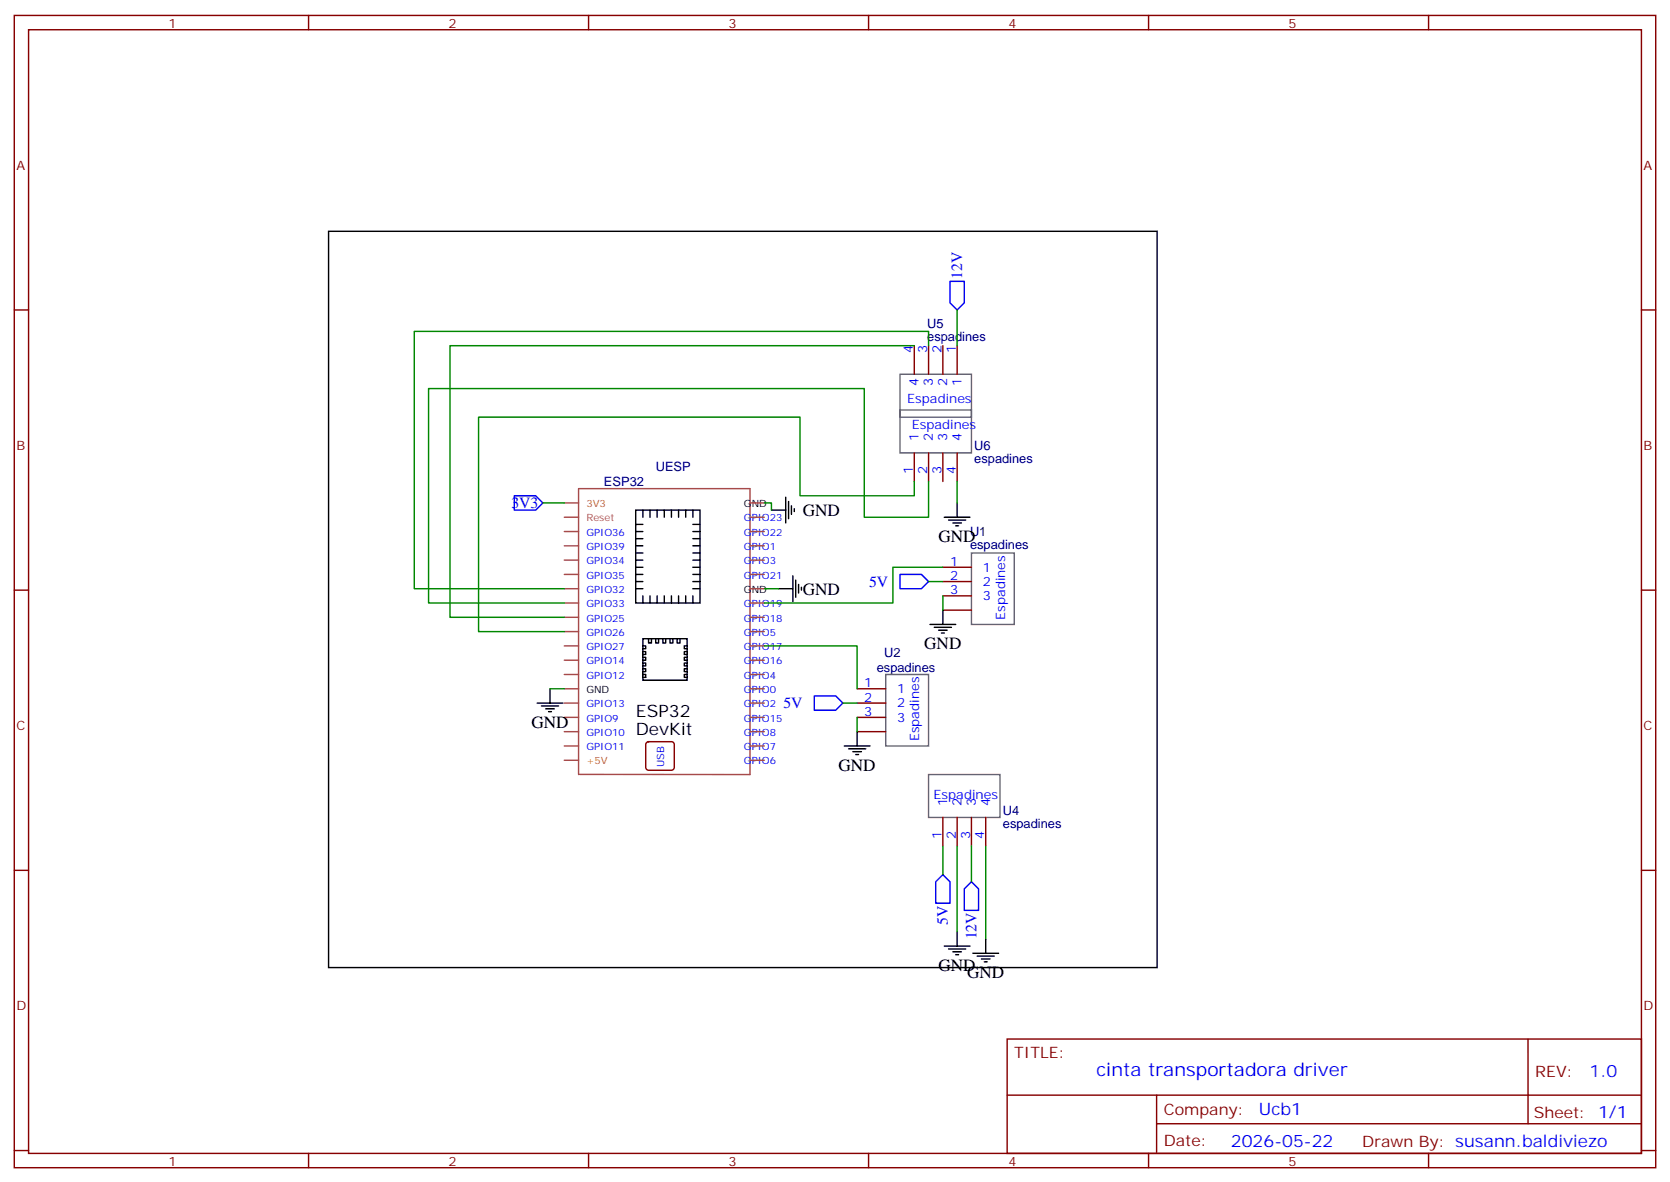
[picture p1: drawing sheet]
<svg xmlns="http://www.w3.org/2000/svg" width="412mm" height="292mm" viewBox="0 0 412 292" stroke-linecap="round" stroke-linejoin="round" font-family="sans-serif">
<g fill="none" stroke="#870000" stroke-width=".35">
<path d="M3.5 3.8h405.4v284.3h-405.4zM7.1 7.3h398.2v277.3h-398.2zM76.2 3.8v3.5M145.3 3.8v3.5M214.5 3.8v3.5M283.6 3.8v3.5M352.8 3.8v3.5M3.5 76.5h3.6M405.3 76.5h3.6M225.8 85.3v7.1M229.3 85.3v7.1M232.8 85.3v7.1"/>
<path d="M236.4 85.3v7.1M225.8 111.8v7M229.3 111.8v7M232.8 111.8v7M236.4 111.8v7M232.8 140h7.1M3.5 145.6h3.6M232.8 143.5h7.1M232.8 147h7.1M232.8 150.6h7.1M405.3 145.6h3.6M211.7 170h7"/>
<path d="M211.7 173.5h7M211.7 177h7M159.7 183.2l.5-.2h5.6a.71 .71 0 0 1 .7 .7v5.7a.76 .76 0 0 1-.7 .7h-5.6a.76 .76 0 0 1-.7-.7v-5.7zM211.7 180.6h7M3.5 214.8h3.6M232.8 201.7v7.1M236.4 201.7v7.1M239.9 201.7v7.1M243.4 201.7v7.1M405.3 214.8h3.6M248.7 256.4h156.6v28.2h-156.6zM377.3 256.4v20.9"/>
<path d="M248.7 270.2h156.5M285.6 277.3h119.6M285.6 270.2v14.2M3.5 283.9h3.6M76.2 284.6v3.5M145.3 284.6v3.5M214.5 284.6v3.5M283.6 284.6v3.5M352.8 284.6v3.5M405.3 283.9h3.6"/>
</g>
<g fill="none" stroke="#a64a4a" stroke-width=".35">
<path d="M139.3 138.2h3.6M139.3 134.7h3.6M139.3 131.2h3.6M139.3 127.6h3.6M139.3 124.1h3.6M185.2 138.2h3.5M185.2 134.7h3.5M185.2 131.2h3.5M185.2 127.6h3.5M185.2 124.1h3.5M139.3 145.3h3.6M139.3 159.4h3.6"/>
<path d="M139.3 155.9h3.6M139.3 152.3h3.6M139.3 148.8h3.6M139.3 141.7h3.6M185.2 145.3h3.5M185.2 159.4h3.5M185.2 155.9h3.5M185.2 152.3h3.5M185.2 148.8h3.5M185.2 141.7h3.5M139.3 173.5h3.6M139.3 170h3.6"/>
<path d="M139.3 166.4h3.6M139.3 162.9h3.6M139.3 177h3.6M185.2 173.5h3.5M185.2 170h3.5M185.2 166.4h3.5M185.2 162.9h3.5M185.2 177h3.5M139.3 187.6h3.6M139.3 180.6h3.6M139.3 184.1h3.6M143.1 191.1h42.1v-70.5h-42.3v70.5"/>
<path d="M185.2 187.6h3.5M185.2 180.6h3.5M185.2 184.1h3.5"/>
</g>
<g fill="none" stroke="#000" stroke-width=".35">
<path d="M81.1 57.1h204.7v181.7h-204.7zM157 125.9h15.9v22.9h-15.9zM157 140h1.7M157 138.2h1.7M157 136.5h1.7M157 134.7h1.7M157 132.9h1.7M157 131.2h1.7M157 129.4h1.7M158.7 125.9v1.7M160.5 125.9v1.7M162.3 125.9v1.7"/>
<path d="M164 125.9v1.7M165.8 125.9v1.7M167.6 125.9v1.7M169.3 125.9v1.7M171.1 125.9v1.7M171.1 140h1.8M171.1 138.2h1.8M171.1 136.5h1.8M171.1 134.7h1.8M171.1 132.9h1.8M171.1 131.2h1.8M171.1 129.4h1.8"/>
<path d="M190.5 125.9h3.5M194 122.7v6.3M194.7 123.8v4.2M195.4 124.8v2.1M196.1 125.5v.7M233.2 127.6h6.3M234.2 128.3h4.3M235.3 129h2.1M236 129.8h.7M236.4 124.1v3.5M157 145.3h1.7M157 143.5h1.7"/>
<path d="M157 141.7h1.7M158.7 157.6h11v10.3h-11zM158.7 159.4h.8v.7h-.8M158.7 147v1.8M160.2 157.6v1.1h.7v-1.1M160.5 147v1.8M161.9 157.6v1.1h.7v-1.1M162.3 147v1.8M163.7 157.6v1.1h.7v-1.1M164 147v1.8M165.5 157.6v1.1h.7v-1.1M165.8 147v1.8"/>
<path d="M167.2 157.6v1.1h.7v-1.1M167.6 147v1.8M169.3 147v1.8M169.7 159.4h-.7v.7h.7M171.1 147v1.8M171.1 145.3h1.8M171.1 143.5h1.8M171.1 141.7h1.8M192.3 145.3h3.5M195.8 142.1v6.3M196.5 143.2v4.2M197.2 144.2v2.1"/>
<path d="M197.9 144.9v.7M229.7 154.1h6.3M230.7 154.8h4.2M231.8 155.5h2.1M232.5 156.2h.7M232.8 150.6v3.5M132.6 173.5h6.4M133.7 174.2h4.2M134.8 174.9h2.1M135.5 175.6h.7M135.8 170v3.5M158.7 160.8h.8v.7h-.8"/>
<path d="M158.7 162.2h.8v.7h-.8M158.7 163.6h.8v.7h-.8M158.7 165h.8v.7h-.8M158.7 166.4h.8v.7h-.8M169.7 160.8h-.7v.7h.7M169.7 162.2h-.7v.7h.7M169.7 163.6h-.7v.7h.7M169.7 165h-.7v.7h.7M169.7 166.4h-.7v.7h.7M208.5 184.1h6.3M209.5 184.8h4.3M210.6 185.5h2.1"/>
<path d="M211.3 186.2h.7M211.7 180.6v3.5M233.2 233.5h6.3M234.2 234.2h4.3M235.3 234.9h2.1M236 235.6h.7M236.4 229.9v3.6M240.2 235.2h6.4M241.3 235.9h4.2M242.4 236.6h2.1M243.1 237.3h.7M243.4 231.7v3.5"/>
</g>
<g fill="none" stroke="#008700" stroke-width=".35">
<path d="M236.4 76.5v8.8M225.8 85.3h-114.7v67h28.2M229.3 85.3v-3.5h-127v63.5h37M225.8 118.8v3.5h-28.2v-19.4h-79.4v53h21.1M229.3 118.8v8.8h-15.9v-31.7h-107.6v52.9h33.5M236.4 118.8v5.3M134.1 124.1h5.2M188.7 124.1h1.8v1.8M232.8 140h-12.3v8.8h-31.8M188.7 159.4h23v10.6M188.7 145.3h3.6M229.3 143.5h3.5"/>
<path d="M232.8 147v3.6M135.8 170h3.5M208.1 173.5h3.6M211.7 177v3.6M232.8 208.8v7M236.4 208.8v21.1M239.9 208.8v8.8M243.4 208.8v22.9"/>
</g>
<path d="M234.6 69.4h3.5v5.3l-1.7 1.8-1.8-1.8zM127 122.3h5.3l1.8 1.8-1.8 1.8h-5.3zM222.2 141.7h5.3l1.8 1.8-1.8 1.8h-5.3zM201.1 171.7h5.3l1.7 1.8-1.7 1.8h-5.3zM232.8 215.8l1.8 1.8v5.3h-3.5v-5.3zM238.1 219.4l1.8-1.8 1.8 1.8v5.2h-3.6z" fill="none" stroke="#00f" stroke-width=".35"/>
<path d="M222.2 92.4h17.7v10.5h-17.7zM222.2 101.2h17.7v10.6h-17.7zM239.9 136.5h10.6v17.6h-10.6zM218.7 166.4h10.6v17.7h-10.6zM229.3 191.1h17.6v10.6h-17.6z" fill="none" stroke="#666" stroke-width=".35"/>
<text font-size="4.6" fill="#00f" x="270.8" y="265.4">cinta transportadora driver</text>
<g font-size="4.2">
<text x="198.3" y="127.3">GND</text>
<text x="231.8" y="133.7">GND</text>
<text x="198.3" y="146.7">GND</text>
<text x="228.2" y="160.2">GND</text>
<text x="131.2" y="179.6">GND</text>
<text x="157" y="177">ESP32</text>
<text x="157" y="181.3">DevKit</text>
<text x="207.1" y="190.1">GND</text>
<text x="231.8" y="239.6">GND</text>
<text x="238.8" y="241.3">GND</text>
</g>
<g font-size="4.2" fill="#00f">
<text x="392.5" y="265.7">1.0</text>
<text x="310.9" y="275.2">Ucb1</text>
<text x="304" y="283">2026-05-22</text>
</g>
<g font-size="3.9" fill="#00f">
<text x="237.6" y="68.8" transform="rotate(-90 237.6 68.8)">12V</text>
<text x="126.3" y="125.4">3V3</text>
<text x="214.6" y="144.8">5V</text>
<text x="193.5" y="174.7">5V</text>
<text x="234.1" y="228.2" transform="rotate(-90 234.1 228.2)">5V</text>
<text x="241.1" y="231.8" transform="rotate(-90 241.1 231.8)">12V</text>
</g>
<g font-size="3.9" fill="#800">
<text x="250.5" y="261">TITLE:</text>
<text x="379.1" y="265.7">REV:</text>
<text x="287.4" y="275.2">Company:</text>
<text x="378.7" y="275.8">Sheet: 1/1</text>
<text x="287.4" y="282.9">Date:</text>
<text x="336.4" y="282.9">Drawn By: susann.baldiviezo</text>
</g>
<g font-size="3.2" fill="#800">
<text x="41.6" y="6.8">1</text>
<text x="110.8" y="6.8">2</text>
<text x="179.9" y="6.8">3</text>
<text x="249.1" y="6.8">4</text>
<text x="318.2" y="6.8">5</text>
<text x="4.1" y="41.9">A</text>
<text x="405.9" y="41.9">A</text>
<text x="4.1" y="111.1">B</text>
<text x="405.9" y="111.1">B</text>
<text x="4.1" y="180.2">C</text>
<text x="405.9" y="180.2">C</text>
<text x="4.1" y="249.3">D</text>
<text x="405.9" y="249.3">D</text>
<text x="41.6" y="287.6">1</text>
<text x="110.8" y="287.6">2</text>
<text x="179.9" y="287.6">3</text>
<text x="249.1" y="287.6">4</text>
<text x="318.2" y="287.6">5</text>
</g>
<g font-size="3.2" fill="#000080">
<text x="229" y="81">U5</text>
<text x="229" y="84.2">espadines</text>
<text x="240.6" y="111.1">U6</text>
<text x="149.1" y="120">ESP32</text>
<text x="161.9" y="116.3">UESP</text>
<text x="240.6" y="114.3">espadines</text>
<text x="239.5" y="135.4">espadines</text>
<text x="239.5" y="132.3">U1</text>
<text x="216.5" y="165.8">espadines</text>
<text x="218.4" y="162.2">U2</text>
<text x="247.6" y="201.1">U4</text>
<text x="247.6" y="204.3">espadines</text>
</g>
<g font-size="3.2" fill="#00f">
<text x="225.4" y="87.1" transform="rotate(-90 225.4 87.1)">4</text>
<text x="229" y="87.1" transform="rotate(-90 229 87.1)">3</text>
<text x="232.5" y="87.1" transform="rotate(-90 232.5 87.1)">2</text>
<text x="236" y="87.1" transform="rotate(-90 236 87.1)">1</text>
<text x="226.8" y="95.2" transform="rotate(-90 226.8 95.2)">4</text>
<text x="230.4" y="95.2" transform="rotate(-90 230.4 95.2)">3</text>
<text x="233.9" y="95.2" transform="rotate(-90 233.9 95.2)">2</text>
<text x="237.4" y="95.2" transform="rotate(-90 237.4 95.2)">1</text>
<text x="224" y="99.4">Espadines</text>
<text x="225.2" y="105.9">Espadines</text>
<text x="226.8" y="108.9" transform="rotate(-90 226.8 108.9)">1</text>
<text x="230.4" y="108.9" transform="rotate(-90 230.4 108.9)">2</text>
<text x="233.9" y="108.9" transform="rotate(-90 233.9 108.9)">3</text>
<text x="237.4" y="108.9" transform="rotate(-90 237.4 108.9)">4</text>
<text x="225.4" y="117.1" transform="rotate(-90 225.4 117.1)">1</text>
<text x="229" y="117.1" transform="rotate(-90 229 117.1)">2</text>
<text x="232.5" y="117.1" transform="rotate(-90 232.5 117.1)">3</text>
<text x="236" y="117.1" transform="rotate(-90 236 117.1)">4</text>
<text x="234.6" y="139.6">1</text>
<text x="234.6" y="143.2">2</text>
<text x="242.7" y="141">1</text>
<text x="234.6" y="146.7">3</text>
<text x="242.7" y="144.6">2</text>
<text x="242.7" y="148.1">3</text>
<text x="248.2" y="153" transform="rotate(-90 248.2 153)">Espadines</text>
<text x="213.4" y="169.6">1</text>
<text x="213.4" y="173.1">2</text>
<text x="221.5" y="171">1</text>
<text x="213.4" y="176.7">3</text>
<text x="221.5" y="174.6">2</text>
<text x="221.5" y="178.1">3</text>
<text x="227" y="182.9" transform="rotate(-90 227 182.9)">Espadines</text>
<text x="230.5" y="197.2">Espadines</text>
<text x="233.9" y="198.9" transform="rotate(-90 233.9 198.9)">1</text>
<text x="237.4" y="198.9" transform="rotate(-90 237.4 198.9)">2</text>
<text x="240.9" y="198.9" transform="rotate(-90 240.9 198.9)">3</text>
<text x="244.5" y="198.9" transform="rotate(-90 244.5 198.9)">4</text>
<text x="232.5" y="207" transform="rotate(-90 232.5 207)">1</text>
<text x="236" y="207" transform="rotate(-90 236 207)">2</text>
<text x="239.5" y="207" transform="rotate(-90 239.5 207)">3</text>
<text x="243.1" y="207" transform="rotate(-90 243.1 207)">4</text>
</g>
<g font-size="2.5" fill="#c60">
<text x="144.8" y="125.1">3V3</text>
<text x="144.8" y="188.6">+5V</text>
</g>
<g font-size="2.5">
<text x="183.7" y="125.1">GND</text>
<text x="183.7" y="146.3">GND</text>
<text x="144.8" y="171">GND</text>
</g>
<text font-size="2.5" fill="#a54b4b" x="144.8" y="128.7">Reset</text>
<g font-size="2.5" fill="#00f">
<text x="183.7" y="128.7">GPIO23</text>
<text x="144.8" y="135.7">GPIO39</text>
<text x="144.8" y="132.2">GPIO36</text>
<text x="183.7" y="135.7">GPIO1</text>
<text x="183.7" y="132.2">GPIO22</text>
<text x="144.8" y="142.8">GPIO35</text>
<text x="144.8" y="139.3">GPIO34</text>
<text x="183.7" y="142.8">GPIO21</text>
<text x="183.7" y="139.3">GPIO3</text>
<text x="144.8" y="149.8">GPIO33</text>
<text x="144.8" y="146.3">GPIO32</text>
<text x="183.7" y="149.8">GPIO19</text>
<text x="144.8" y="153.4">GPIO25</text>
<text x="183.7" y="153.4">GPIO18</text>
<text x="144.8" y="160.4">GPIO27</text>
<text x="144.8" y="156.9">GPIO26</text>
<text x="183.7" y="160.4">GPIO17</text>
<text x="183.7" y="156.9">GPIO5</text>
<text x="144.8" y="167.5">GPIO12</text>
<text x="144.8" y="164">GPIO14</text>
<text x="183.7" y="167.5">GPIO4</text>
<text x="183.7" y="164">GPIO16</text>
<text x="183.7" y="171">GPIO0</text>
<text x="144.8" y="174.5">GPIO13</text>
<text x="144.8" y="178.1">GPIO9</text>
<text x="183.7" y="174.5">GPIO2</text>
<text x="183.7" y="178.1">GPIO15</text>
<text x="144.8" y="181.6">GPIO10</text>
<text x="144.8" y="185.1">GPIO11</text>
<text x="183.7" y="181.6">GPIO8</text>
<text x="183.7" y="185.1">GPIO7</text>
<text x="164" y="189.4" transform="rotate(-90 164 189.4)">USB</text>
<text x="183.7" y="188.6">GPIO6</text>
</g>
</svg>
